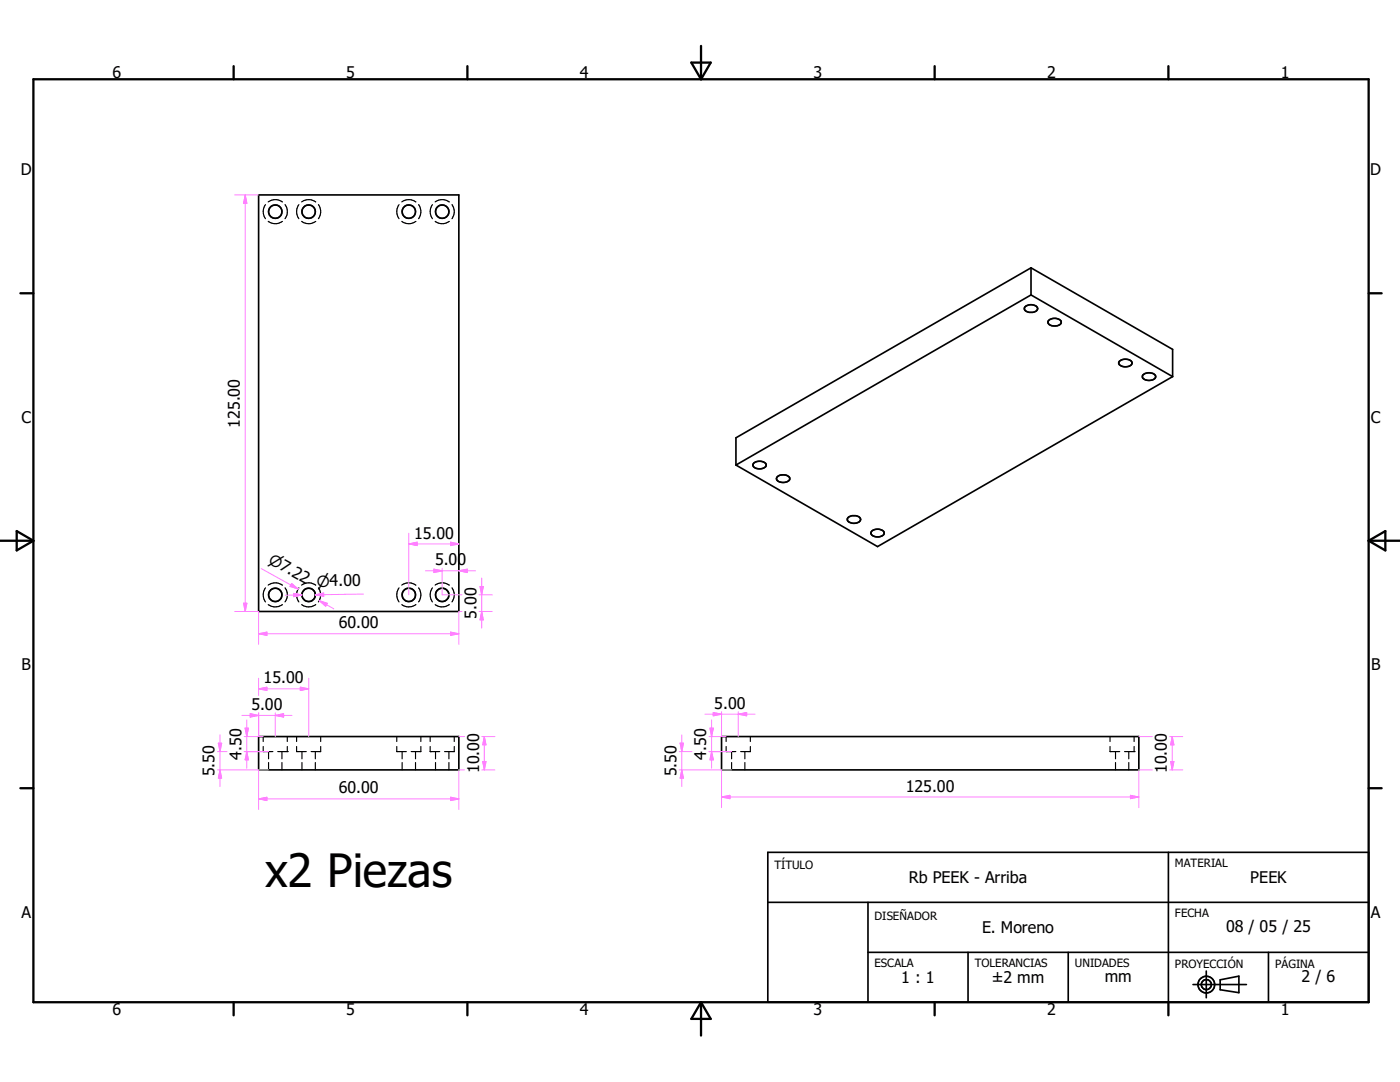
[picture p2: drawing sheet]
<svg xmlns="http://www.w3.org/2000/svg" width="279mm" height="216mm" viewBox="0 0 279 216" stroke-linecap="round" stroke-linejoin="round" font-family="sans-serif">
<g fill="none" stroke="#000" stroke-width=".23">
<path d="M53 40.8a2.4 2.4 0 0 0 0 2.8M53.5 44.2a2.4 2.4 0 0 0 2.8 0M53.5 40.3a2.41 2.41 0 0 1 2.8 0M56.9 40.8a2.37 2.37 0 0 1 0 2.8M59.7 40.8a2.4 2.4 0 0 0 0 2.8M60.2 44.2a2.4 2.4 0 0 0 2.8 0M60.2 40.3a2.41 2.41 0 0 1 2.8 0M63.5 40.8a2.37 2.37 0 0 1 0 2.8M79.6 40.8a2.4 2.4 0 0 0 0 2.8M80.2 44.2a2.4 2.4 0 0 0 2.8 0M80.2 40.3a2.41 2.41 0 0 1 2.8 0M83.5 40.8a2.37 2.37 0 0 1 0 2.8"/>
<path d="M86.3 40.8a2.4 2.4 0 0 0 0 2.8M86.8 44.2a2.4 2.4 0 0 0 2.9 0M86.8 40.3a2.41 2.41 0 0 1 2.9 0M90.2 40.8a2.37 2.37 0 0 1 0 2.8M53 117.3a2.4 2.4 0 0 0 0 2.8M56.3 116.7a2.42 2.42 0 0 0-2.8 .1M56.3 116.7v.1M56.9 117.3a2.37 2.37 0 0 1 0 2.8M59.7 117.3a2.4 2.4 0 0 0 0 2.8M60.2 116.8a2.4 2.4 0 0 1 2.8 0M63.5 117.3a2.37 2.37 0 0 1 0 2.8M79.6 117.3a2.4 2.4 0 0 0 0 2.8"/>
<path d="M80.2 116.8a2.4 2.4 0 0 1 2.8 0M83.5 117.3a2.37 2.37 0 0 1 0 2.8M86.3 117.3a2.4 2.4 0 0 0 0 2.8M86.8 116.8a2.4 2.4 0 0 1 2.9 0M90.2 117.3a2.37 2.37 0 0 1 0 2.8M53.5 120.6a2.4 2.4 0 0 0 2.8 0M60.2 120.6a2.4 2.4 0 0 0 2.8 0M80.2 120.6a2.4 2.4 0 0 0 2.8 0M86.8 120.6a2.4 2.4 0 0 0 2.9 0M52.5 149v1h2M52.5 147v1M53.6 150v1.4"/>
<path d="M53.6 152.2v1.4M55.4 150h1.9M56.3 150v1.4M56.3 152.2v1.4M57.3 150h.1M57.3 147v1M57.3 149v1M59.2 149v1h1.9M59.2 147v1M60.3 150v1.4M60.3 152.2v1.4M62.9 150v1.4"/>
<path d="M62.9 152.2v1.4M64 149v1h-1.9M64 147v1M79.2 149v1h1.9M79.2 147v1M80.3 150v1.4M80.3 152.2v1.4M82.9 150v1.4M82.9 152.2v1.4M84 149v1h-1.9M84 147v1M85.8 150h.1"/>
<path d="M85.8 150h2M85.8 147v1M85.8 149v1M86.9 150v1.4M86.9 152.2v1.4M89.6 150v1.4M89.6 152.2v1.4M90.7 149v1h-2M90.7 147v1M144.9 149v1h1.9M144.9 147v1M146 150v1.4"/>
<path d="M146 152.2v1.4M148.7 150v1.4M148.7 152.2v1.4M149.7 149v1h-1.9M149.7 147v1M221.5 149v1h2M221.5 147v1M222.6 150v1.4M222.6 152.2v1.4M224.4 150h1.9M225.3 150v1.4M225.3 152.2v1.4"/>
<path d="M226.3 150h.1M226.3 147v1M226.3 149v1"/>
</g>
<g fill="none" stroke="#000" stroke-width=".33">
<path d="M51.6 38.9h40v83.1h-40zM205.8 53.4l28.2 16.3v5.4M205.8 58.9l28.2 16.2M205.8 53.4v5.5M205.8 58.9l-58.9 33.9M205.8 53.4l-58.9 34v5.4M204.7 61.1a1.68 1.68 0 0 1 2.4 .4 .93 .93 0 0 1-1 .8h-.7a.87 .87 0 0 1-.9-.9zM209.4 63.9a1.67 1.67 0 0 1 2.4 .3 1.42 1.42 0 0 1-2.1 .7 .6 .6 0 0 1-.5-.4 .6 .6 0 0 1 .2-.6zM223.4 72.1a1.74 1.74 0 0 1 2.5 .3 1.4 1.4 0 0 1-2.1 .7 .62 .62 0 0 1-.4-1zM228.1 74.8a1.71 1.71 0 0 1 2.5 .3 1.4 1.4 0 0 1-2 .7 .62 .62 0 0 1-.5-1zM234 75.1l-58.9 34-28.2-16.3M150.4 92.5a1.71 1.71 0 0 1 2.5 .2 1.4 1.4 0 0 1-2.1 .7 .63 .63 0 0 1-.4-.9z"/>
<path d="M155.2 95.1a1.69 1.69 0 0 1 2.4 .3 1.4 1.4 0 0 1-2.1 .7 .61 .61 0 0 1-.5-.4 .61 .61 0 0 1 .2-.6zM169.3 103.2l.8-.3h.7a.75 .75 0 0 1 .8 .3 .75 .75 0 0 1-.1 .9 1.67 1.67 0 0 1-2.4-.4zM174 105.9a1.66 1.66 0 0 1 2.5 .4 1.41 1.41 0 0 1-2.1 .7 .6 .6 0 0 1-.6-.4 .6 .6 0 0 1 .2-.7zM51.6 147h40v6.6h-40zM144 147h83.3v6.6h-83.3zM153.2 170.1h119.9v29.9h-119.9zM233.2 170.1v29.9M153.2 180.1h119.9M173.2 190h99.9M173.2 180.1v19.9M193.2 190v10M213.2 190v10"/>
<path d="M238.1 196.5h10.6M240.7 193.8v5.3M243.5 195.5l3.7-.7v3.3l-3.7-.6zM253.1 190v10"/>
<circle cx="54.9" cy="42.2" r="1.34"/>
<circle cx="61.6" cy="42.2" r="1.34"/>
<circle cx="81.6" cy="42.2" r="1.33"/>
<circle cx="88.3" cy="42.2" r="1.33"/>
<circle cx="54.9" cy="118.7" r="1.33"/>
<circle cx="61.6" cy="118.7" r="1.33"/>
<circle cx="81.6" cy="118.7" r="1.33"/>
<circle cx="88.3" cy="118.7" r="1.33"/>
<circle cx="240.7" cy="196.5" r="1.66"/>
<circle cx="240.8" cy="196.5" r=".99"/>
</g>
<g fill="none" stroke="#000" stroke-width=".46">
<path d="M6.7 15.8h266.4v184.2h-266.4zM46.6 13.2v2.6M93.3 13.2v2.6M138 12.5h3.8l-1.9 3.3zM139.9 9.2v6.6M186.5 13.2v2.6M233.2 13.2v2.6M4.1 58.5h2.6M273.1 58.5h2.6M0 107.9h6.7M3.3 106l3.4 1.9-3.4 1.9zM273.1 107.9h6.3"/>
<path d="M273.1 107.9l3.4-1.9v3.8zM4.1 157.3h2.6M273.1 157.3h2.6M46.6 200v2.6M93.3 200v2.6M139.9 200v6.6M139.9 200l1.9 3.3h-3.8zM186.5 200v2.6M233.2 200v2.6"/>
</g>
<path d="M51.6 147h10M144 147h3.3" fill="none" stroke="#000" stroke-width=".2"/>
<g fill="none" stroke="#ff80ff" stroke-width=".2">
<path d="M46.8 38.9h4.8M48.9 38.9v83.1M48.9 38.9l.4 1.7h-.7zM52.1 113.5l7.4 4M58 116.7l1.5 .8M58.2 116.4l1.3 1.1-1.6-.5zM58.6 118.4l1.7 .3-1.7 .4zM60.3 118.7l-3.4 .1M62.9 118.7l1.7-.4v.7zM63.7 119.9l2.9 1.6M63.7 119.9l1.6 .5-.3 .5zM72.5 118.5l-9.6 .2"/>
<path d="M81.6 108.5h10M81.6 108.5l1.7-.3v.7zM81.6 106.4v12.3M84.9 113.9h10M86.6 113.6l1.6 .3-1.6 .3zM88.2 113.4v5.3h4M89.9 108.2l1.7 .3-1.7 .4zM91.6 113.9l1.7-.3v.6zM95.6 118.7h2.6M95.8 117h.7l-.4 1.7zM96.1 115.4v9.9M46.8 122h4.8v6.6"/>
<path d="M48.6 120.4h.7l-.4 1.6zM51.6 126.5h40M51.6 126.5l1.7-.4v.7zM51.6 137.5l1.7-.4v.7zM51.6 135.3v3.5M51.6 137.5h10M59.9 137.1l1.7 .4-1.7 .3zM61.6 135.3v11.7M89.9 126.1l1.7 .4-1.7 .3zM92.2 122h-.6v6.6M95.6 122h2.6M96.1 122l.4 1.7h-.7z"/>
<path d="M43.4 150h1.9M43.4 153.6h10.2M43.6 148.3h.6l-.3 1.7zM43.9 146.6v10.3M43.9 153.6l.3 1.7h-.6zM48.3 142.8h10M48.7 147h3.8M48.7 150h4.9M48.9 145.3h.7l-.4 1.7zM49.2 143.6v9.7M49.2 150l.4 1.6h-.7zM49.9 142.4l1.7 .4-1.7 .3z"/>
<path d="M51.6 159.4l1.7-.3v.6zM51.6 142.3v4.7M51.6 153.6v7.9M51.6 159.4h40M54.9 142.8l1.7-.4v.7zM54.9 142.3v4.7M89.9 159.1l1.7 .3-1.7 .3zM91.6 147h1.1M92.7 153.6h-1.1v7.9M96.2 147h2.6M96.2 153.6h2.6M96.3 151.9h.7l-.3 1.7z"/>
<path d="M96.7 147v6.6M96.7 147l.3 1.6h-.7zM135.6 150h2.5M135.6 153.6h10.4M135.7 148.3h.7l-.3 1.7zM136.1 153.6l.3 1.7h-.7zM136.1 146.6v10.3M140.7 142.5h10M141.5 147h3.4M141.5 150h4.5M141.7 145.3h.7l-.4 1.7zM142 150l.4 1.6h-.7z"/>
<path d="M142 143.6v9.7M142.3 142.2l1.7 .3-1.7 .3zM144 142v5M144 153.6v7.6M144 159h83.3M144 159l1.7-.3v.7zM147.3 142.5l1.7-.3v.6zM147.3 142v5M225.6 158.7l1.7 .3-1.7 .4zM227.3 147h2.7M230 153.6h-2.7v7.6M233.4 147h2.7"/>
<path d="M233.4 153.6h2.7M233.6 151.9h.7l-.4 1.7zM233.9 147l.4 1.6h-.7zM233.9 147v6.6"/>
</g>
<g fill="#ff80ff" stroke="#ff80ff" stroke-width=".2">
<path d="M62.9 118.7l1.7-.4v.7z"/>
<path d="M58.6 118.4l1.7 .3-1.7 .4z"/>
<path d="M58.2 116.4l1.3 1.1-1.6-.5z"/>
<path d="M63.7 119.9l1.6 .5-.3 .5z"/>
<path d="M48.6 120.4h.7l-.4 1.6z"/>
<path d="M48.9 38.9l.4 1.7h-.7z"/>
<path d="M89.9 126.1l1.7 .4-1.7 .3z"/>
<path d="M51.6 126.5l1.7-.4v.7z"/>
<path d="M48.9 145.3h.7l-.4 1.7z"/>
<path d="M49.2 150l.4 1.6h-.7z"/>
<path d="M43.6 148.3h.6l-.3 1.7z"/>
<path d="M43.9 153.6l.3 1.7h-.6z"/>
<path d="M96.3 151.9h.7l-.3 1.7z"/>
<path d="M96.7 147l.3 1.6h-.7z"/>
<path d="M54.9 142.8l1.7-.4v.7z"/>
<path d="M49.9 142.4l1.7 .4-1.7 .3z"/>
<path d="M91.6 113.9l1.7-.3v.6z"/>
<path d="M86.6 113.6l1.6 .3-1.6 .3z"/>
<path d="M96.1 122l.4 1.7h-.7z"/>
<path d="M95.8 117h.7l-.4 1.7z"/>
<path d="M89.9 108.2l1.7 .3-1.7 .4z"/>
<path d="M81.6 108.5l1.7-.3v.7z"/>
<path d="M51.6 137.5l1.7-.4v.7z"/>
<path d="M59.9 137.1l1.7 .4-1.7 .3z"/>
<path d="M141.7 145.3h.7l-.4 1.7z"/>
<path d="M142 150l.4 1.6h-.7z"/>
<path d="M135.7 148.3h.7l-.3 1.7z"/>
<path d="M136.1 153.6l.3 1.7h-.7z"/>
<path d="M147.3 142.5l1.7-.3v.6z"/>
<path d="M142.3 142.2l1.7 .3-1.7 .3z"/>
<path d="M51.6 159.4l1.7-.3v.6z"/>
<path d="M89.9 159.1l1.7 .3-1.7 .3z"/>
<path d="M144 159l1.7-.3v.7z"/>
<path d="M225.6 158.7l1.7 .3-1.7 .4z"/>
<path d="M233.6 151.9h.7l-.4 1.7z"/>
<path d="M233.9 147l.4 1.6h-.7z"/>
</g>
<text font-size="9.1" x="52.9" y="176.9">x2 Piezas</text>
<g font-size="3.2">
<text x="22.5" y="15.6">6</text>
<text x="69.1" y="15.6">5</text>
<text x="115.7" y="15.6">4</text>
<text x="162.3" y="15.6">3</text>
<text x="209" y="15.6">2</text>
<text x="255.6" y="15.6">1</text>
<text x="4.1" y="35">D</text>
<text x="273.5" y="35">D</text>
<text x="4.3" y="84.4">C</text>
<text x="47.9" y="85.3" transform="rotate(-90 47.9 85.3)">125.00</text>
<text x="273.6" y="84.4">C</text>
<text x="82.6" y="107.5">15.00</text>
<text x="86.8" y="112.8">5.00</text>
<text x="67.6" y="125.4">60.00</text>
<text x="95.1" y="123.4" transform="rotate(-90 95.1 123.4)">5.00</text>
<text x="4.3" y="133.7">B</text>
<text x="52.6" y="136.4">15.00</text>
<text x="273.6" y="133.7">B</text>
<text x="50.2" y="141.6">5.00</text>
<text x="142.5" y="141.4">5.00</text>
<text x="42.8" y="154.9" transform="rotate(-90 42.8 154.9)">5.50</text>
<text x="48.2" y="151.6" transform="rotate(-90 48.2 151.6)">4.50</text>
<text x="95.6" y="154.3" transform="rotate(-90 95.6 154.3)">10.00</text>
<text x="135" y="154.9" transform="rotate(-90 135 154.9)">5.50</text>
<text x="140.9" y="151.6" transform="rotate(-90 140.9 151.6)">4.50</text>
<text x="232.8" y="154.3" transform="rotate(-90 232.8 154.3)">10.00</text>
<text x="67.6" y="158.3">60.00</text>
<text x="180.8" y="157.9">125.00</text>
<text x="181.4" y="176.2">Rb PEEK - Arriba</text>
<text x="249.5" y="176.2">PEEK</text>
<text x="4.3" y="183.1">A</text>
<text x="273.6" y="183.1">A</text>
<text x="196" y="186.1">E. Moreno</text>
<text x="244.7" y="186">08 / 05 / 25</text>
<text x="179.9" y="196.1">1 : 1</text>
<text x="198" y="196.2">±2 mm</text>
<text x="220.5" y="195.9">mm</text>
<text x="259.8" y="196">2 / 6</text>
<text x="22.5" y="202.6">6</text>
<text x="69.1" y="202.6">5</text>
<text x="115.7" y="202.6">4</text>
<text x="162.3" y="202.6">3</text>
<text x="209" y="202.6">2</text>
<text x="255.6" y="202.6">1</text>
</g>
<g font-size="3">
<text x="53.4" y="112.3" transform="rotate(29 53.4 112.3)">n7.22</text>
<text x="63.2" y="117.1" transform="rotate(-1 63.2 117.1)">n4.00</text>
</g>
<g font-size="2.3">
<text x="154.6" y="173.4">TÍTULO</text>
<text x="234.5" y="173.1">MATERIAL</text>
<text x="174.5" y="183.6">DISEÑADOR</text>
<text x="234.5" y="183">FECHA</text>
<text x="174.5" y="193">ESCALA</text>
<text x="194.5" y="193">TOLERANCIAS</text>
<text x="214.5" y="193">UNIDADES</text>
<text x="234.5" y="193.1">PROYECCIÓN</text>
<text x="254.5" y="193.1">PÁGINA</text>
</g>
</svg>
